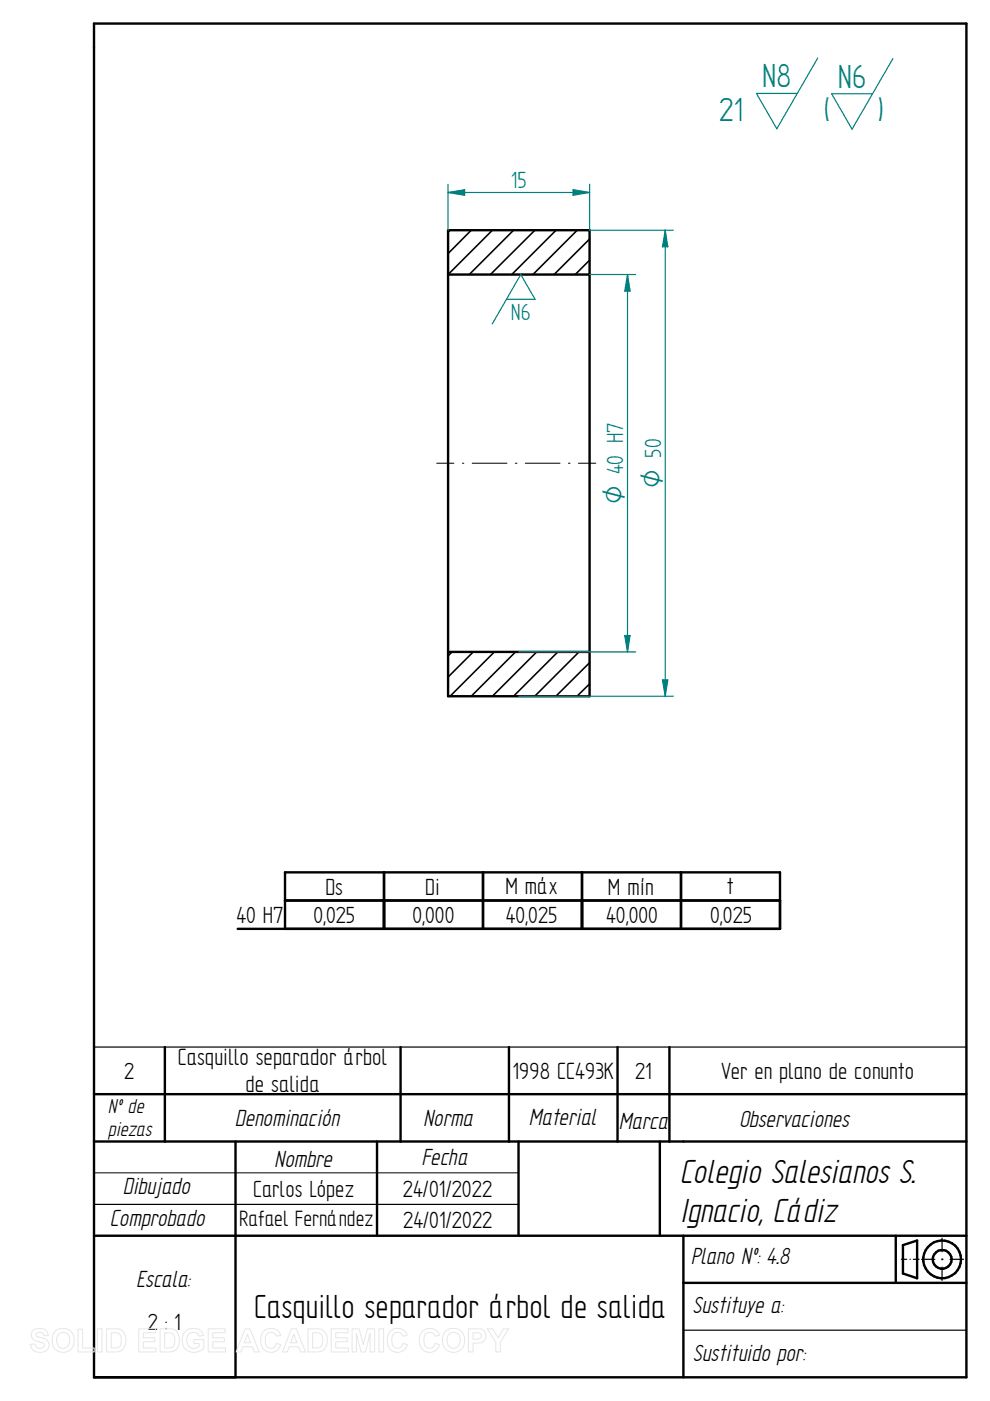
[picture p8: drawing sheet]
<svg xmlns="http://www.w3.org/2000/svg" width="210mm" height="297mm" viewBox="0 0 210 297" stroke-linecap="round" stroke-linejoin="round" font-family="sans-serif">
<g fill="none" stroke="#000" stroke-width=".51">
<path d="M19.9 5h185.1v287h-185.1zM95 48.8h30.1v98.8h-30.1zM95 58.2h30.1M95 138.2h30.1M50.4 196.9h115v-11.9h-104.9v11.9M60.5 190.9h104.9M81.4 185v11.9M102.4 185v11.9M123.4 185v11.9M144.4 185v11.9M19.9 232h185.1M35 222v20"/>
<path d="M85 222v20M107.9 222v20M131 222v20M142 222v20M19.9 242h185.1M50 242v50M80 242v20M110 242v20M140 242v20M19.9 262h185.1M144.9 262v30M144.9 272h60.1"/>
<path d="M190 262v10M191.5 264l3-1v8l-3-1z"/>
<circle cx="199.8" cy="267" r="4"/>
<circle cx="199.9" cy="267" r="1.99"/>
</g>
<path d="M19.9 222h185.1M19.9 255.4h90.1M191.2 267h1.1M193 267h.1M193.7 267h1.2M195.5 267h2.8M199.8 267h.2M199.8 262.5v2.9M199.8 266.9v.2M199.8 268.6v2.9M201.5 267h2.9M144.9 282h60.1" fill="none" stroke="#000" stroke-width=".25"/>
<path d="M92.6 98.2h3.7M98.1 98.2h.3M100.2 98.2h7.3M109.3 98.2h.3M111.4 98.2h7.4M120.6 98.2h.3M122.7 98.2h3.7M19.9 248.7h90.1" fill="none" stroke="#000" stroke-width=".21"/>
<g fill="none" stroke="#000" stroke-width=".34">
<path d="M95.5 48.8l-.5 .4M99.9 48.8l-4.9 5M104.4 48.8l-9.4 9.4M108.9 48.8l-9.4 9.4M113.5 48.8l-9.5 9.4M117.9 48.8l-9.4 9.4M122.4 48.8l-9.4 9.4M125.1 50.7l-7.6 7.5M125.1 55.2l-3.1 3M95.9 138.2l-.9 .9M100.4 138.2l-5.4 5.4M104.9 138.2l-9.4 9.4"/>
<path d="M109.3 138.2l-9.4 9.4M113.8 138.2l-9.4 9.4M118.3 138.2l-9.4 9.4M122.8 138.2l-9.4 9.4M125.1 140.5l-7.2 7.1M125.1 145l-2.7 2.6"/>
</g>
<path d="M173.4 12.3l-8.6 15-4.4-7.5h8.7M189.4 12.4l-8.7 15-4.3-7.5h8.6M125.1 58.2h9.7M133.1 58.2l.5 3.5h-1.1zM107.4 63.5h6.1l-3.1-5.3-6 10.5M110 138.2h24.8" fill="none" stroke="#008080" stroke-width=".25"/>
<path d="M133.1 58.2l.5 3.5h-1.1z" fill="#008080"/>
<path d="M132.5 134.7h1.1l-.5 3.5z" fill="none" stroke="#008080" stroke-width=".25"/>
<path d="M132.5 134.7h1.1l-.5 3.5z" fill="#008080"/>
<path d="M125.1 48.8h17.7M133.1 58.2v80M141.1 48.8l.5 3.5h-1.1zM110 147.6h32.8" fill="none" stroke="#008080" stroke-width=".25"/>
<path d="M141.1 48.8l.5 3.5h-1.1z" fill="#008080"/>
<path d="M140.5 144.1h1.1l-.5 3.5z" fill="none" stroke="#008080" stroke-width=".25"/>
<path d="M140.5 144.1h1.1l-.5 3.5z" fill="#008080"/>
<path d="M95 39.1v9.7M125.1 39.1v9.7M95 40.8l3.6-.6v1.2zM141.1 48.8v98.8" fill="none" stroke="#008080" stroke-width=".25"/>
<path d="M95 40.8l3.6-.6v1.2z" fill="#008080"/>
<path d="M121.5 40.2l3.6 .6-3.6 .6z" fill="none" stroke="#008080" stroke-width=".25"/>
<path d="M121.5 40.2l3.6 .6-3.6 .6z" fill="#008080"/>
<path d="M95 40.8h30.1" fill="none" stroke="#008080" stroke-width=".25"/>
<g fill="none" stroke="#e6e6e6" stroke-width=".21">
<path d="M7 282.1a2.33 2.33 0 0 1 2.9 .2l.3 .9h-.9a.91 .91 0 0 0-.7-.7 .91 .91 0 0 0-1 .5l.1 .3 .5 .2a2.12 2.12 0 0 1 2.2 1.4 1.76 1.76 0 0 1-2.4 1.8l-.7-.2-.6-.7-.2-.8 .9-.1a1.05 1.05 0 0 0 .9 1 1.05 1.05 0 0 0 1.1-.7 1.7 1.7 0 0 0-1.6-.8 1.39 1.39 0 0 1-.8-2.3zM11.7 282.3a2.47 2.47 0 0 1 3.1-.2 2.47 2.47 0 0 1 .8 3 2.4 2.4 0 0 1-3 1.5 2.4 2.4 0 0 1-1.5-3.1zM12.4 282.9a1.39 1.39 0 0 1 1.7-.3 1.39 1.39 0 0 1 .7 1.5 1.41 1.41 0 0 1-1.4 1.8 1.41 1.41 0 0 1-1.4-1.8l.1-.7zM16.6 281.8h.9v4h2.5v.8h-3.4zM20.7 281.7h.9v4.9h-.9zM22.6 281.7h1.8a2.2 2.2 0 0 1 2.3 2.8 2.05 2.05 0 0 1-2.3 2.1h-1.8zM23.6 282.6a1.8 1.8 0 0 1 1.9 .5 2.03 2.03 0 0 1-.4 2.6l-1.5 .1zM29.4 281.7h3.6v.9h-2.6v1h2.5v.9h-2.5v1.3h2.7v.8h-3.7zM34 281.7h1.7a2.2 2.2 0 0 1 2.3 2.8 2.05 2.05 0 0 1-2.2 2.1h-1.8zM34.9 282.6a1.8 1.8 0 0 1 2 .5 2.03 2.03 0 0 1-.5 2.6l-1.5 .1zM39.3 282.3a2.56 2.56 0 0 1 3.6 .2l.3 .6-1 .2a1.36 1.36 0 0 0-1.6-.7 1.36 1.36 0 0 0-1 1.5 1.55 1.55 0 0 0 .8 1.6 1.55 1.55 0 0 0 1.8-.2v-.6h-1.1v-.9h2.1v2a2.7 2.7 0 0 1-4.5-1.2 2.79 2.79 0 0 1 .6-2.5zM44.2 281.7h3.6v.9h-2.7v1h2.5v.9h-2.5v1.3h2.7v.8h-3.6z"/>
<path d="M52 281.7h1l2 4.9h-1.1l-.4-1.1h-2l-.4 1.1h-1zM52.5 282.9l.7 1.8h-1.4zM55.9 282.3a2.15 2.15 0 0 1 3.6 .8l-.9 .2a1.24 1.24 0 0 0-1.6-.7 1.24 1.24 0 0 0-.7 1.5 1.25 1.25 0 0 0 .5 1.6 1.25 1.25 0 0 0 1.6-.3l.2-.6 1 .3a2.19 2.19 0 0 1-2.6 1.6 2.19 2.19 0 0 1-1.7-2.5l.1-.9zM61.8 281.7h1l2 4.9h-1l-.5-1.1h-2l-.4 1.1h-1zM62.3 282.9l.7 1.8h-1.4zM65.3 281.7h1.8a2.2 2.2 0 0 1 2.3 2.8 2.05 2.05 0 0 1-2.3 2.1h-1.8zM66.3 282.6a1.8 1.8 0 0 1 1.9 .5 2.03 2.03 0 0 1-.4 2.6l-1.5 .1zM70.2 281.7h3.6v.9h-2.6v1h2.5v.9h-2.5v1.3h2.7v.8h-3.7zM74.7 281.7h1.5l.8 3.4 .9-3.4h1.6v4.9h-1v-3.9l-1 3.9h-.9l-1-3.9v3.9h-.9zM80.4 281.7h1v4.9h-1zM82.7 282.3a2.15 2.15 0 0 1 3.7 .8l-1 .2a1.24 1.24 0 0 0-1.6-.7 1.24 1.24 0 0 0-.7 1.5 1.25 1.25 0 0 0 .5 1.6 1.25 1.25 0 0 0 1.6-.3l.3-.6 .9 .3a2.19 2.19 0 0 1-2.6 1.6 2.19 2.19 0 0 1-1.7-2.5l.1-.9zM89.5 282.3a2.15 2.15 0 0 1 3.7 .8l-1 .2a1.24 1.24 0 0 0-1.5-.7 1.24 1.24 0 0 0-.8 1.5 1.25 1.25 0 0 0 .5 1.6 1.25 1.25 0 0 0 1.6-.3l.3-.6 .9 .3a2.19 2.19 0 0 1-2.5 1.6 2.19 2.19 0 0 1-1.8-2.5l.1-.9z"/>
<path d="M94.5 282.3a2.47 2.47 0 0 1 3.1-.2 2.47 2.47 0 0 1 .8 3 2.4 2.4 0 0 1-3 1.5 2.4 2.4 0 0 1-1.5-3.1zM95.2 282.9a1.39 1.39 0 0 1 1.7-.3 1.39 1.39 0 0 1 .7 1.5 1.41 1.41 0 0 1-1.4 1.8 1.41 1.41 0 0 1-1.4-1.8l.1-.7zM99.4 281.7h1.5a1.58 1.58 0 0 1 2 .8 1.58 1.58 0 0 1-.6 2.1l-.8 .1-1.2 .1v1.8h-.9zM100.3 282.6h.5a.87 .87 0 0 1 1.3 .8l-.5 .4-1.3 .1zM103.3 281.7h1.2l1.2 2 1.1-2h1.1l-1.8 2.9v2h-.9v-2z"/>
</g>
<g font-size="8" fill="#008080">
<text x="161.6" y="18.5">N8</text>
<text x="177.7" y="18.6">N6</text>
<text x="152.6" y="25.7">21</text>
<text x="174.8" y="25.7">(</text>
<text x="186.2" y="25.7">)</text>
</g>
<g font-size="8">
<text x="144.2" y="250.8">Colegio Salesianos S.</text>
<text x="144.2" y="259">Ignacio, Cádiz</text>
<text x="53.9" y="279.5">Casquillo separador árbol de salida</text>
</g>
<g font-size="5.7">
<text x="37.7" y="225.7">Casquillo separador árbol</text>
<text x="52.1" y="231.5">de salida</text>
<text x="108.7" y="228.8">1998 CC493K</text>
<text x="85.5" y="253.7">24/01/2022</text>
<text x="85.5" y="260.4">24/01/2022</text>
</g>
<g font-size="5.6" fill="#008080">
<text x="108.3" y="39.9">15</text>
<text x="108.3" y="67.9">N6</text>
</g>
<g font-size="5.6">
<text x="69" y="189.7">Ds</text>
<text x="90.2" y="189.7">Di</text>
<text x="107.2" y="189.6">M máx</text>
<text x="128.9" y="189.7">M mín</text>
<text x="154.2" y="189.6">t</text>
<text x="50.2" y="195.6">40 H7</text>
<text x="66.5" y="195.7">0,025</text>
<text x="87.5" y="195.6">0,000</text>
<text x="107.3" y="195.7">40,025</text>
<text x="128.6" y="195.7">40,000</text>
<text x="150.6" y="195.7">0,025</text>
<text x="26.3" y="228.7">2</text>
<text x="134.7" y="228.7">21</text>
<text x="153" y="228.7">Ver en plano de conunto</text>
<text x="49.8" y="238.7">Denominación</text>
<text x="89.7" y="238.7">Norma</text>
<text x="112.1" y="238.5">Material</text>
<text x="131.2" y="239.4">Marca</text>
<text x="156.8" y="239">Observaciones</text>
<text x="58.2" y="247.4">Nombre</text>
<text x="89.4" y="247">Fecha</text>
<text x="26.1" y="253.1">Dibujado</text>
<text x="53.7" y="253.7">Carlos López</text>
<text x="23.3" y="260">Comprobado</text>
<text x="146.5" y="267.9">Plano Nº: 4.8</text>
<text x="28.9" y="272.9">Escala:</text>
<text x="146.9" y="278.5">Sustituye a:</text>
<text x="31.4" y="282">2 : 1</text>
<text x="147" y="288.5">Sustituido por:</text>
</g>
<g font-size="5.4" fill="#008080">
<text x="132.2" y="106.9" transform="rotate(-90 132.2 106.9)">O 40 H7</text>
<text x="140.2" y="103.4" transform="rotate(-90 140.2 103.4)">O 50</text>
</g>
<text font-size="5.3" x="50.8" y="260">Rafael Fernández</text>
<g font-size="4.8">
<text x="22.9" y="235.9">Nº de</text>
<text x="22.9" y="240.8">piezas</text>
</g>
</svg>
